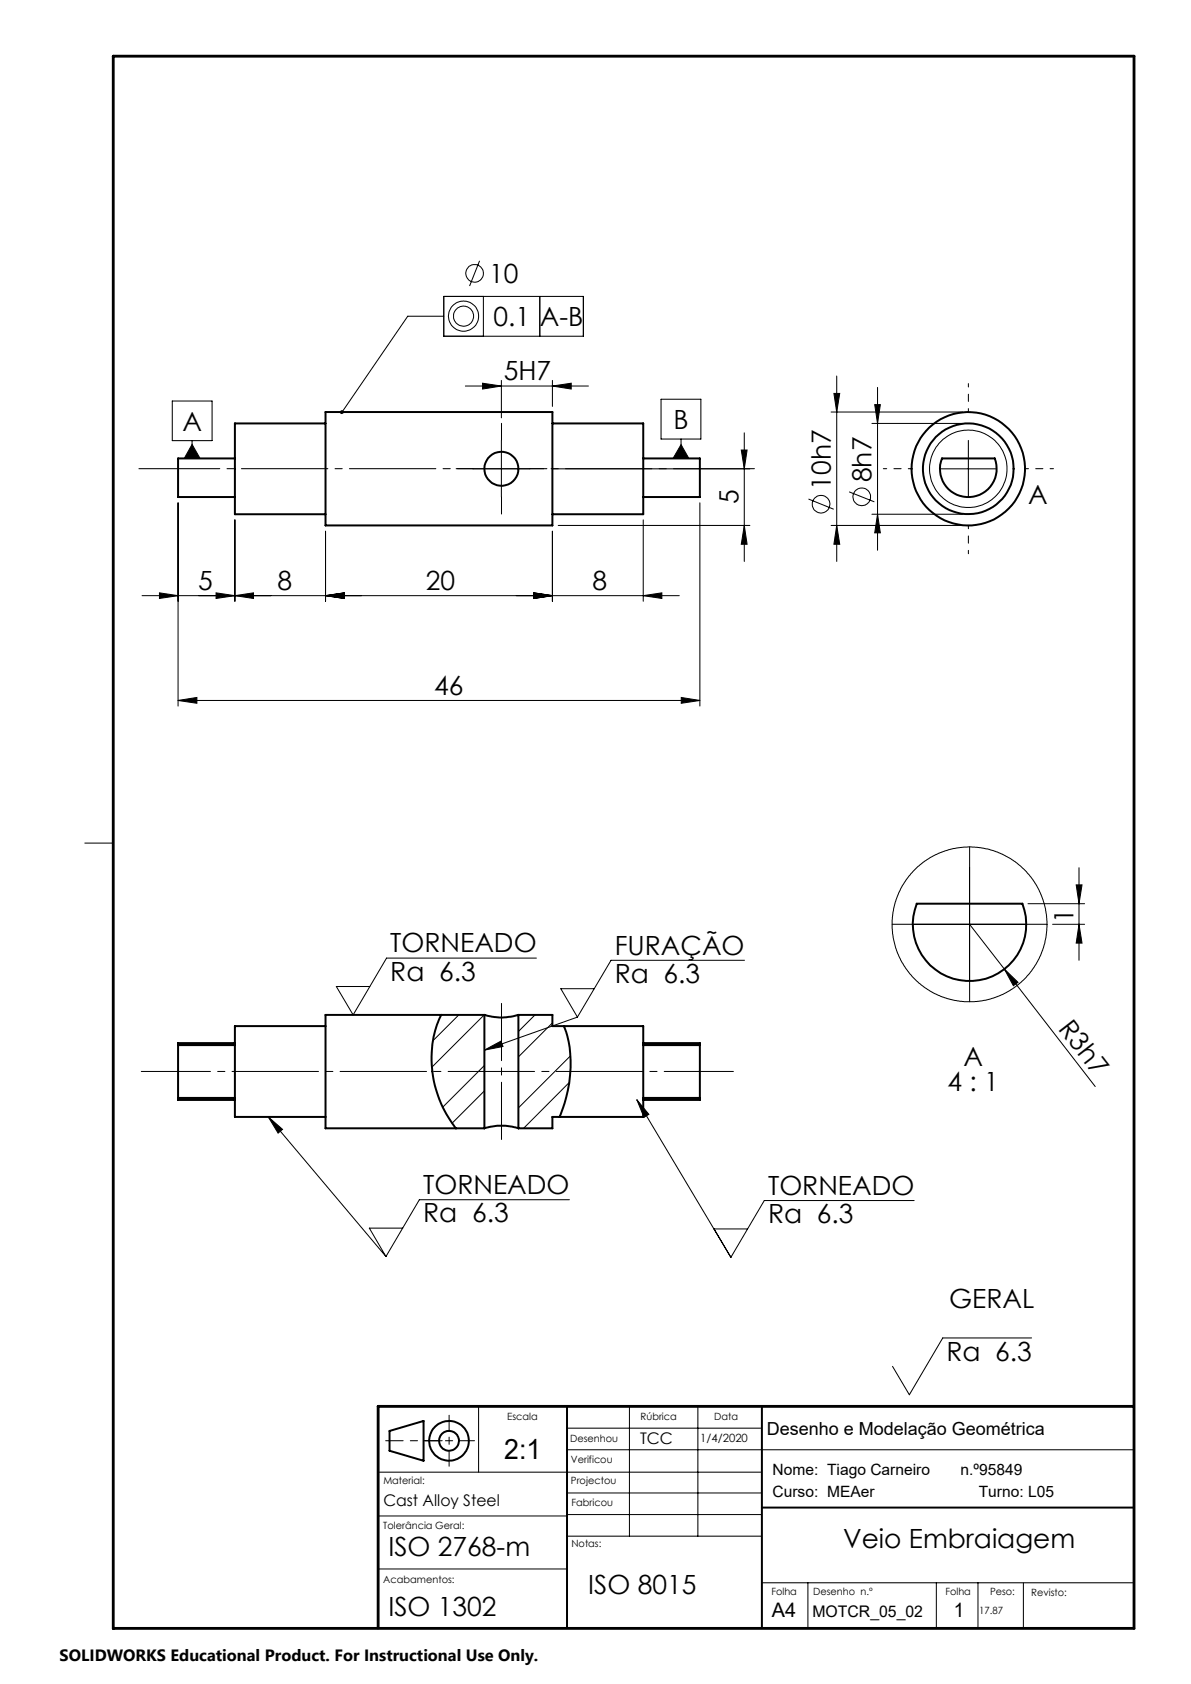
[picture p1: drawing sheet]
<svg xmlns="http://www.w3.org/2000/svg" width="210mm" height="297mm" viewBox="0 0 210 297" stroke-linecap="round" stroke-linejoin="round" font-family="sans-serif">
<g fill="none" stroke="#000" stroke-width=".18">
<path d="M78.2 52.3h24.7v7h-24.7zM78.2 55.8h-6.3l-11.6 16.9M84.6 46l-1.8 4.4M85.2 52.3v7M95.2 52.3v7M30.4 70.7h7v7h-7zM33.9 78.4l1.4 2.5h-2.8zM33.9 77.7v3.2M82.1 68.1h21.7M85.1 67.6l3.3 .5-3.3 .5zM88.4 67.1v6.6M88.4 77.7v10"/>
<path d="M97.4 68.1l3.3-.5v1zM97.4 67.1v4.6M116.6 70.4h7v7h-7zM120.1 78.4l1.4 2.5h-2.8zM120.1 77.4v3.5M130.7 79.4h1l-.5 3.3zM131.2 76.3v22.7M146.5 72.7h23.2M147 69.4h1.1l-.6 3.3zM147.5 66.3v32.7M153.7 74.7h16M154.2 71.4h1l-.5 3.3z"/>
<path d="M154.7 68.3v28.7M170.7 77.7v10M31.4 88.7v35.8M41.4 91.7v14.3M57.4 93.7v12.3M83.4 82.7h10M97.4 82.7h34.8M97.4 93.7v12.3M98.4 92.7h33.8M113.4 91.7v14.3M123.4 88.7v35.8M131.2 92.7l.5 3.3h-1z"/>
<path d="M142.6 88l4.4 1.8M146.5 92.7h23.2M147.5 92.7l.6 3.3h-1.1zM149.7 86.7l4.5 1.8M153.7 90.7h16M154.7 90.7l.5 3.3h-1zM165.7 82.7h10M25 105.1h94.8M28.1 104.6l3.3 .5-3.3 .4zM38.1 104.6l3.3 .5-3.3 .4zM41.4 105.1l3.3-.5v.9zM57.4 105.1l3.3-.5v.9z"/>
<path d="M94.1 104.6l3.3 .5-3.3 .4zM113.4 105.1l3.3-.5v.9zM31.4 123.5l3.3-.5v1zM31.4 123.5h92M120.1 123l3.3 .5-3.3 .5zM15 148.7h5M171 153v20M181.3 159.4h9.9M189.8 156.1h1l-.5 3.3zM190.3 153v16.4M80.9 179l-4.6 4.5M85.4 179l-9.2 9.2"/>
<path d="M94.3 179l-2.9 2.9M94.6 169h-26.4l-5.9 10-3-5h5.9M101.8 179.4l-16.4 5.8M104.8 174.4h-5.9l2.9 5M131.3 169.4h-23.6l-5.9 10M160.9 163h20M171 163l22.1 28.6M177.1 170.9l2.4 2.3-.8 .6zM185.6 163h5.6M190.3 163l.5 3.3h-1zM47.3 197l2.5 2.2-.8 .6zM47.3 197l20.8 24.6"/>
<path d="M85.4 187.9l-7.3 7.4M85.4 192.4l-5.7 5.7M85.4 185.2l2.9-1.6 .4 1zM97.4 180.4l-6 6M100.4 190.9l-8.1 8.1M100.6 186.2l-9.2 9.2M112.3 194l2.1 2.5-.8 .6zM112.3 194l16.6 27.8M71 216.6h-5.9l3 5M100.4 211.6h-26.5l-5.8 10M131.8 216.7h-5.9l3 5.1M161.2 211.7h-26.4l-5.9 10.1"/>
<path d="M181.9 236h-15.7l-5.9 10-2.9-5M66.7 259.6h67.6M84.4 248v11.6M100 251.9h34.3M100 255.7h100M111 248v22.9M123 248v22.9M66.7 276.7h33.3M66.7 267.4h33.3M100 270.9h34.3M100 263.3h34.3M100 267.1h34.3"/>
<path d="M134.3 279.1h65.5M142.5 279.1v8M165.1 279.1v8M172.4 279.1v8M180.4 279.1v8"/>
<circle cx="81.7" cy="55.8" r="2.66"/>
<circle cx="81.7" cy="55.8" r="1.76"/>
<circle cx="83.7" cy="48.2" r="1.55"/>
<circle cx="144.8" cy="88.9" r="1.55"/>
<circle cx="151.9" cy="87.6" r="1.56"/>
<circle cx="170.7" cy="82.7" r="6.8"/>
<circle cx="170.9" cy="163" r="13.7"/>
</g>
<g fill="none" stroke="#000" stroke-width=".35">
<path d="M57.4 72.7h40v20h-40zM57.4 74.7h-16v16h16M97.4 74.7h16v16h-16M41.4 80.9h-10v6.8h10M113.4 80.9h10v6.8h-10M166.1 80.9h9.3a5 5 0 0 1-4.7 6.8 5 5 0 0 1-4.6-6.8zM161.6 159.4h18.7a10 10 0 0 1-9.3 13.6 10 10 0 0 1-9.4-13.6zM77.8 179a19.4 19.4 0 0 0 2.6 20M85.4 179a10 10 0 0 0 6 0M85.4 179h-28v20h28M85.4 179v20M91.4 179h6v2h16v16h-16v2h-6"/>
<path d="M91.4 179v20M31.4 193.6v.4h10M31.4 184.3h10M31.4 193.6h10M31.4 184.3v9.3M41.4 184h-10v.3M57.4 181h-16v16h16M85.4 199a10 10 0 0 1 6 0M99.4 181a21.8 21.8 0 0 1-.7 16M113.4 184h10v.3M113.4 184.3h10M113.4 193.6h10"/>
<path d="M123.4 193.6v.4h-10M123.4 184.3v9.3M68.7 252.4l6-1.8v7l-6-1.7zM100 248v39.1M134.3 248v39.1M134.3 265.9h65.5"/>
<circle cx="88.4" cy="82.7" r="2.99"/>
<circle cx="170.7" cy="82.7" r="8"/>
<circle cx="170.7" cy="82.7" r="10"/>
<circle cx="79.2" cy="254.1" r="3.5"/>
<circle cx="79.2" cy="254.1" r="1.76"/>
</g>
<path d="M170.8 72.7v-5M160.8 82.7h-5M170.8 92.7v5M180.8 82.7h5" fill="none" stroke="#000" stroke-width=".18" stroke-dasharray="15.2 1.3 1.3 1.3" stroke-dashoffset="14.6"/>
<path d="M88.4 177v24" fill="none" stroke="#000" stroke-width=".18" stroke-dasharray="15.2 1.3 1.3 1.3" stroke-dashoffset="5.1"/>
<path d="M129.3 189h-104.4" fill="none" stroke="#000" stroke-width=".18" stroke-dasharray="15.2 1.3 1.3 1.3" stroke-dashoffset="3"/>
<path d="M133 82.7h-108.5" fill="none" stroke="#000" stroke-width=".18" stroke-dasharray="15.2 1.3 1.3 1.3" stroke-dashoffset="1"/>
<path d="M88.4 77.7v-3M83.4 82.7h-3M88.4 87.7v3M93.4 82.7h3M171 153v-3.6M161 163h-3.7M171 173v3.7M181 163h3.6" fill="none" stroke="#000" stroke-width=".18" stroke-dasharray="15.2 1.3 1.3 1.3"/>
<path d="M74.7 254.1h9M79.2 249.6v9" fill="none" stroke="#000" stroke-width=".18" stroke-dasharray="6.3 1.3 1.3 1.3" stroke-dashoffset="3.8"/>
<path d="M78 254.1h-10" fill="none" stroke="#000" stroke-width=".18" stroke-dasharray="6.3 1.3 1.3 1.3" stroke-dashoffset="3.3"/>
<path d="M20 9.9h180v277.3h-180zM199.8 248h-133.1v39.1" fill="none" stroke="#000" stroke-width=".5"/>
<g fill="#000">
<path d="M177.1 170.9l2.4 2.3-.8 .6z"/>
<path d="M60.1 72.4a.36 .36 0 0 0 0 .6l.2-.3-.2 .3a.34 .34 0 0 0 .5-.3 .34 .34 0 0 0-.5-.3zM33.9 78.4l1.4 2.5h-2.8zM120.1 78.4l1.4 2.5h-2.8zM85.4 185.2l2.9-1.6 .4 1zM47.3 197l2.5 2.2-.8 .6zM112.3 194l2.1 2.5-.8 .6z"/>
<path d="M147 69.4h1.1l-.6 3.3zM147.5 92.7l.6 3.3h-1.1zM154.2 71.4h1l-.5 3.3zM154.7 90.7l.5 3.3h-1z"/>
<path d="M131.2 92.7l.5 3.3h-1zM130.7 79.4h1l-.5 3.3zM190.3 163l.5 3.3h-1zM189.8 156.1h1l-.5 3.3z"/>
<path d="M31.4 123.5l3.3-.5v1zM120.1 123l3.3 .5-3.3 .5zM28.1 104.6l3.3 .5-3.3 .4zM41.4 105.1l3.3-.5v.9zM38.1 104.6l3.3 .5-3.3 .4zM57.4 105.1l3.3-.5v.9zM57.4 105.1l3.3-.5v.9zM94.1 104.6l3.3 .5-3.3 .4zM94.1 104.6l3.3 .5-3.3 .4zM113.4 105.1l3.3-.5v.9zM85.1 67.6l3.3 .5-3.3 .5zM97.4 68.1l3.3-.5v1z"/>
</g>
<text font-size="4.9" x="88.9" y="257.4">2:1</text>
<g font-size="4.7">
<text x="86.3" y="50">10</text>
<text x="87" y="57.5">0.1</text>
<text x="95.2" y="57.5">A-B</text>
<text x="88.8" y="67.1">5H7</text>
<text x="32.2" y="76">A</text>
<text x="118.8" y="75.7">B</text>
<text x="130.2" y="89" transform="rotate(-90 130.2 89)">5</text>
<text x="146.5" y="86.3" transform="rotate(-90 146.5 86.3)">10h7</text>
<text x="153.7" y="85" transform="rotate(-90 153.7 85)">8h7</text>
<text x="181.3" y="88.9">A</text>
<text x="34.9" y="104">5</text>
<text x="48.9" y="104">8</text>
<text x="75.1" y="104">20</text>
<text x="104.4" y="104">8</text>
<text x="76.6" y="122.5">46</text>
<text x="68.8" y="168">TORNEADO</text>
<text x="189.3" y="162.8" transform="rotate(-90 189.3 162.8)">1</text>
<text x="68.8" y="173">Ra 6.3</text>
<text x="108.4" y="173.3">Ra 6.3</text>
<text x="108.4" y="168.3">FURAÇÃO</text>
<text x="186.5" y="181.4" transform="rotate(52 186.5 181.4)">R3h7</text>
<text x="169.9" y="187.9">A</text>
<text x="167.1" y="192.5">4 : 1</text>
<text x="74.6" y="215.6">Ra 6.3</text>
<text x="74.6" y="210.6">TORNEADO</text>
<text x="135.4" y="215.7">Ra 6.3</text>
<text x="135.4" y="210.7">TORNEADO</text>
<text x="167.4" y="230.6">GERAL</text>
<text x="166.9" y="240">Ra 6.3</text>
<text x="68.5" y="274.4">ISO 2768-m</text>
<text x="148.7" y="272.9">Veio Embraiagem</text>
<text x="103.7" y="281.1">ISO 8015</text>
<text x="68.5" y="285">ISO 1302</text>
</g>
<g font-size="3.5">
<text x="136.1" y="285.2">A4</text>
<text x="168.2" y="285.2">1</text>
</g>
<text font-size="3.2" x="135.2" y="253">Desenho e Modelação Geométrica</text>
<text font-size="2.9" x="10.5" y="292.9">SOLIDWORKS Educational Product. For Instructional Use Only.</text>
<g font-size="2.8">
<text x="112.9" y="254.7">TCC</text>
<text x="67.6" y="265.7">Cast Alloy Steel</text>
<text x="143.3" y="285.2">MOTCR_05_02</text>
</g>
<g font-size="2.7">
<text x="136.2" y="264">Curso: MEAer</text>
<text x="136.2" y="260.2">Nome: Tiago Carneiro</text>
<text x="169.4" y="260.2">n.º95849</text>
<text x="172.6" y="264">Turno: L05</text>
</g>
<text font-size="2" x="123.5" y="254.3">1/4/2020</text>
<g font-size="1.8">
<text x="89.4" y="250.5">Escala</text>
<text x="112.9" y="250.4">Rúbrica</text>
<text x="125.9" y="250.4">Data</text>
<text x="100.5" y="254.3">Desenhou</text>
<text x="67.6" y="261.8">Material:</text>
<text x="100.7" y="258.1">Verificou</text>
<text x="100.7" y="261.8">Projectou</text>
<text x="67.6" y="269.6">Tolerância Geral:</text>
<text x="100.8" y="265.6">Fabricou</text>
<text x="100.8" y="272.9">Notas:</text>
<text x="67.6" y="279.3">Acabamentos:</text>
<text x="136" y="281.4">Folha</text>
<text x="143.4" y="281.4">Desenho n.º</text>
<text x="166.7" y="281.4">Folha</text>
<text x="174.6" y="281.4">Peso:</text>
<text x="181.8" y="281.4">Revisto:</text>
<text x="172.7" y="284.7">17.87</text>
</g>
</svg>
